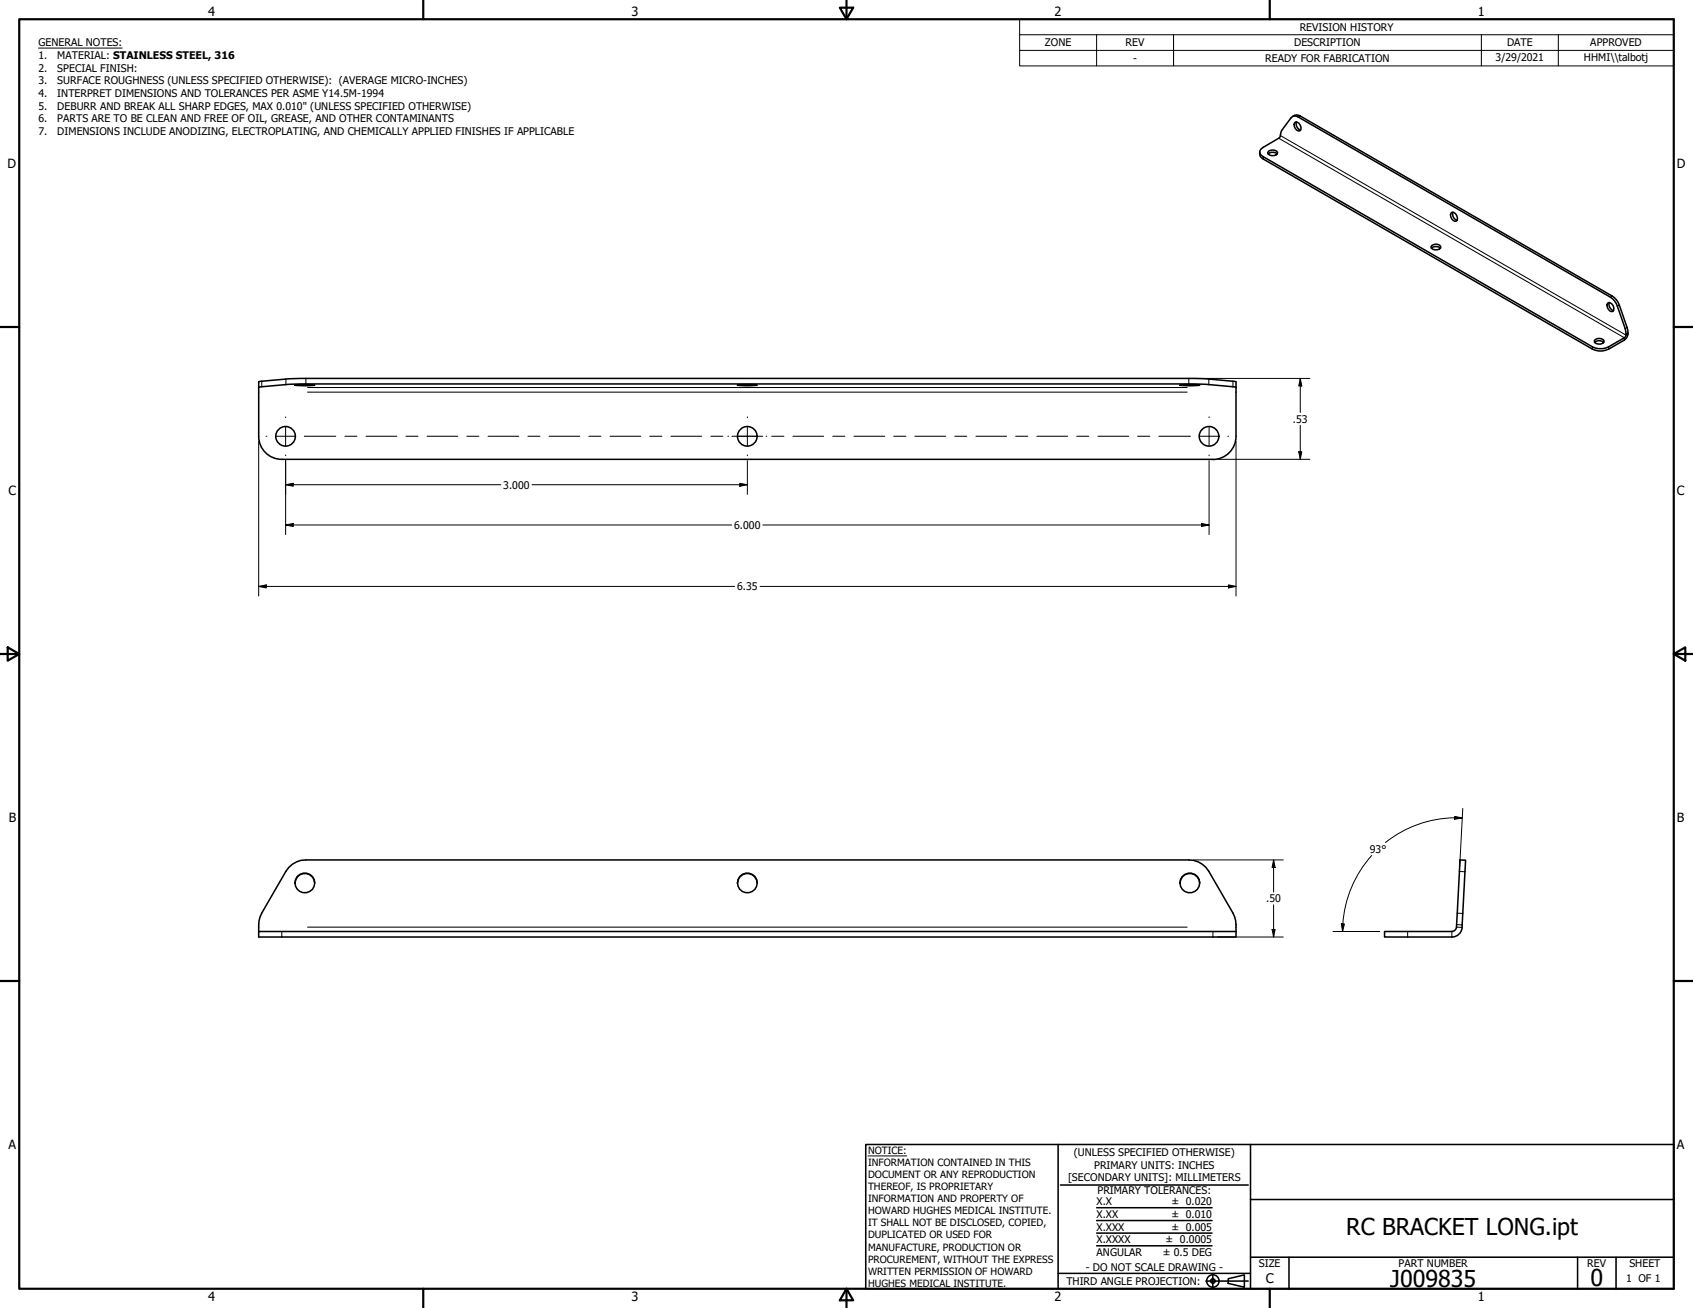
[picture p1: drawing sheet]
<svg xmlns="http://www.w3.org/2000/svg" width="559mm" height="432mm" viewBox="0 0 559 432" stroke-linecap="round" stroke-linejoin="round" font-family="sans-serif">
<!-- layer: Visible (ANSI) -->
<g fill="none" stroke="#000" stroke-width=".51">
<path d="M426.1 38.9a1.67 1.67 0 0 1 2.4-.2l103.1 59.4a5.5 5.5 0 0 1 2.2 2.9l2.6 7.5 .3 2.1-.5 .9-5.2 3a5.9 5.9 0 0 1-5.4 0l-109.4-63.3-.4-.7v-.7l.4-.6 6.2-3.8 .7-2.4zM426.6 38.4a2.04 2.04 0 0 1 2.6-.1l103 59.5a5.6 5.6 0 0 1 2.3 3l2.5 7.3 .3 2.2a2.73 2.73 0 0 1-1.1 2l-5.2 2.9a5.9 5.9 0 0 1-5.4 0l-108.7-62.7a1.96 1.96 0 0 1-1.1-2.3M418.6 50.8a2.17 2.17 0 0 1 3 0M418.7 50a2.25 2.25 0 0 1 3 .3 1.76 1.76 0 0 1-1.6 1.1 1.76 1.76 0 0 1-1.7-1zM427.3 40.6l.4-.3a1.93 1.93 0 0 1 1.4 2.8 1.85 1.85 0 0 1-1.8-2.5zM427.9 40.3a2.13 2.13 0 0 0 1.4 2.6M478.9 70.4l.4-.3a1.95 1.95 0 0 1 1.4 2.9 1.9 1.9 0 0 1-1.8-2.6zM479.6 70.1a2.13 2.13 0 0 0 1.3 2.6M472.4 81.9a2.38 2.38 0 0 1 3 0M472.6 81.1a2.09 2.09 0 0 1 2.9 .3 1.73 1.73 0 0 1-1.5 1.1 1.73 1.73 0 0 1-1.7-1zM531.2 99.9a2.1 2.1 0 0 0 1.4 2.7M526.3 113a2.24 2.24 0 0 1 3 0"/>
<path d="M526.5 112.2a2.13 2.13 0 0 1 2.9 .3v.4a1.94 1.94 0 0 1-3.2-.3zM530.6 100.2l.3-.3a1.9 1.9 0 0 1 1.5 2.9 1.9 1.9 0 0 1-1.8-2.6zM85.4 127.9l9.9-1 4.1-.2h294.6l4.1 .2 9.9 1M97.4 127.2l1.6-.2 4.9 .2-2.7 .1zM243.4 127.2l1.6-.2 4.9 .2-2.7 .1zM389.5 127.2l1.6-.2 4.9 .2-2.7 .1zM85.4 144a7.6 7.6 0 0 0 7.6 7.6h307.3M85.4 144v-17.9l9.9-1 4.1-.2 298.7 .2 9.9 1v17.9M408 144a7.6 7.6 0 0 1-7.7 7.7M97.4 291.5a3.3 3.3 0 0 1 3.2-3.2 3.3 3.3 0 0 1 3.3 3.2M243.4 291.5a3.3 3.3 0 0 1 3.3-3.2 3.3 3.3 0 0 1 3.2 3.2M389.5 291.5a3.3 3.3 0 0 1 3.2-3.2 3.3 3.3 0 0 1 3.3 3.2"/>
<path d="M85.4 307.5a10.2 10.2 0 0 1 1-6.1l8-13.7a7.6 7.6 0 0 1 6.6-3.8h291.4a7.6 7.6 0 0 1 6.6 3.8l8 13.7a10.2 10.2 0 0 1 1 6.1M85.4 307.5h322.6v1.8h-322.6zM479.2 307.5a1.73 1.73 0 0 0 1.6-2.3l1.1-21.3 1.8 .1-1.1 21.4a3.4 3.4 0 0 1-3.4 3.9h-22.2v-1.8h22.2"/>
<circle cx="94.3" cy="144" r="3.2"/>
<circle cx="246.7" cy="144" r="3.2"/>
<circle cx="399.1" cy="144" r="3.2"/>
<circle cx="100.6" cy="291.5" r="3.2"/>
<circle cx="246.7" cy="291.5" r="3.2"/>
<circle cx="392.7" cy="291.5" r="3.2"/>
</g>
<!-- layer: Visible Narrow (ANSI) -->
<g fill="none" stroke="#000" stroke-width=".34">
<path d="M429.2 38.3l-.7 .4M416.9 51.7v.8M422.1 45.6l114.1 65.9v.8M422.6 44.7l114.1 65.9 .6-.3M532.2 97.8l-.6 .3M525.6 114.5v.7M531 114.5v.7M534.5 100.8l-.7 .2M537 108.1l-.6 .4M537.3 109.9l-.6 .4M86.4 125.9v1.7M94.4 125.2v1.7"/>
<path d="M101 125v1.7M101.5 127.9h290.3M101.5 129.5h290.3M392.4 125v1.7M399 125.2v1.7M407 125.9v1.7M481.8 287.7l1.6 .1M93 307.6v1.6M101.5 306.1h290.3M400.3 307.6v1.6M464.6 307.6v1.6M479.2 307.6v1.6"/>
<path d="M480.8 306.1l1.7 .1M480.9 305.2l1.6 .2M481.1 301.5h1.6"/>
</g>
<!-- layer: Border (ANSI) -->
<g fill="none" stroke="#000" stroke-width=".72">
<path d="M6.3 6.3h546.1v419.1h-546.1zM139.7 0v6.3M277.2 2.5h4.4l-2.2 3.8zM279.4 0v6.3M419.1 0v6.3M0 107.9h6.3M552.4 107.9h6.4M0 215.9h6.3M2.5 213.7l3.8 2.2-3.8 2.2zM552.4 215.9l3.9-2.2v4.4zM552.4 215.9h6.4M0 323.8h6.3"/>
<path d="M552.4 323.8h6.4M139.7 425.4v6.4M279.4 425.4l2.2 3.9h-4.4zM279.4 425.4v6.4M419.1 425.4v6.4"/>
</g>
<!-- layer: Title (ANSI) -->
<g fill="none" stroke="#000" stroke-width=".51">
<path d="M285.8 377.8h266.6v47.6h-266.6zM349.2 377.8v47.6M412.7 377.8v47.6M350 391.2h62M361.9 398.7h38.1M412.7 396h139.7M361.9 411.3h38.1M361.9 407.1h38.1M361.9 402.9h38.1M412.7 415h139.7M425.4 415v10.4M520.7 415v10.4"/>
<path d="M533.4 415v10.4M349.2 420.4h63.5M398 422.9h14M400.3 420.6v4.6M405.4 422.1l5.3-1.2v4l-5.3-1.2z"/>
<circle cx="400.3" cy="422.9" r="2.05"/>
<circle cx="400.3" cy="422.9" r=".74"/>
</g>
<path d="M286.5 381.6h12.8" fill="none" stroke="#000" stroke-width=".33"/>
<!-- layer: Symbol (ANSI) -->
<path d="M12.7 15.9h27.6M336.5 11.5v-5.2h215.9v5.2M336.5 16.6h215.9M361.9 11.5v10.3M387.3 11.5v10.3M488.9 11.5v10.3M514.3 11.5v10.3M552.4 11.5h-215.9v5.1M552.4 11.5v10.3h-215.9v-5.2" fill="none" stroke="#000" stroke-width=".33"/>
<!-- layer: Dimension (ANSI) -->
<g fill="none" stroke="#000" stroke-width=".33">
<path d="M394 124.9h38.4M429.2 124.9l.5 2.5h-1zM429.2 124.9v11.3M85.4 145.6v51.2M94.3 152.1v24.4M244.2 159.6l2.5 .4-2.5 .5zM246.7 152.1v11.1M399.1 152.1v24.4M401.9 151.6h30.5M408 145.6v51.2M428.7 149.1h1l-.5 2.5zM429.2 140.4v11.2"/>
<path d="M94.3 173.3l2.5-.5v1zM94.3 160l2.5-.4v.9zM94.3 173.3h147.2M94.3 160h71M175.6 160h71.1M251.8 173.3h147.3M396.6 172.8l2.5 .5-2.5 .5zM85.4 193.6l2.5-.5v1zM85.4 193.6h157.1M250.9 193.6h157.1M405.5 193.1l2.5 .5-2.5 .5zM480.1 269.5l2.5 .5-2.5 .5z"/>
<path d="M482.6 270a37.3 37.3 0 0 0-25.3 8.1M482.8 266.9l-1 19.2M394 283.9h29.5M420.4 283.9l.5 2.5h-1zM420.4 283.9v10.6M420.4 298.7v10.6M452.8 282.4a37.5 37.5 0 0 0-9.7 25.1M401.9 309.3h21.6M419.9 306.8h1l-.5 2.5zM440 307.5h15.4M442.7 305h1l-.6 2.5z"/>
</g>
<g fill="#000">
<path d="M429.2 124.9l.5 2.5h-1z" fill-rule="evenodd"/>
<path d="M94.3 160l2.5-.4v.9z" fill-rule="evenodd"/>
<path d="M428.7 149.1h1l-.5 2.5z" fill-rule="evenodd"/>
<path d="M94.3 173.3l2.5-.5v1z" fill-rule="evenodd"/>
<path d="M244.2 159.6l2.5 .4-2.5 .5z" fill-rule="evenodd"/>
<path d="M396.6 172.8l2.5 .5-2.5 .5z" fill-rule="evenodd"/>
<path d="M85.4 193.6l2.5-.5v1z" fill-rule="evenodd"/>
<path d="M405.5 193.1l2.5 .5-2.5 .5z" fill-rule="evenodd"/>
<path d="M480.1 269.5l2.5 .5-2.5 .5z" fill-rule="evenodd"/>
<path d="M420.4 283.9l.5 2.5h-1z" fill-rule="evenodd"/>
<path d="M419.9 306.8h1l-.5 2.5z" fill-rule="evenodd"/>
<path d="M442.7 305h1l-.6 2.5z" fill-rule="evenodd"/>
</g>
<!-- layer: Center Mark (ANSI) -->
<path d="M94.3 137.6v.3M246.7 137.6v.3M399.1 137.6v.3M94.3 140.8v6.4M94.3 150.2v.3M240.2 144h.3M243.5 144h6.4M246.7 140.8v6.4M246.7 150.2v.3M252.9 144h.2M399.1 140.8v6.4M399.1 150.2v.3" fill="none" stroke="#000" stroke-width=".33"/>
<!-- layer: Centerline (ANSI) -->
<g fill="none" stroke="#000" stroke-width=".33">
<path d="M87.8 144h.3M91.1 144h6.4M100.5 144h10.3M113.8 144h4M120.8 144h10.2M134 144h4M141 144h10.1M154.1 144h4M161.1 144h10.1M174.2 144h4M181.2 144h10.1M194.4 144h3.9"/>
<path d="M201.3 144h10.2M214.5 144h4M221.4 144h10.2M234.6 144h4M241.6 144h10.2M254.7 144h4M261.7 144h10.2M274.9 144h3.9M281.9 144h10.1M295 144h4M302 144h10.1M315.1 144h4"/>
<path d="M322.1 144h10.2M335.2 144h4.1M342.2 144h10.2M355.4 144h4M362.4 144h10.1M375.5 144h4M382.5 144h10.4M395.9 144h6.4M405.3 144h.2"/>
</g>
<g font-size="7.7">
<text x="444.4" y="407.6">RC BRACKET LONG.ipt</text>
<text x="458.9" y="424.8">J009835</text>
<text x="524.9" y="424.7">0</text>
</g>
<text font-size="4.4" x="417.8" y="423.5">C</text>
<g font-size="4.2">
<text x="68.7" y="5.3">4</text>
<text x="208.4" y="5.3">3</text>
<text x="348.1" y="5.3">2</text>
<text x="487.8" y="5.3">1</text>
<text x="2.5" y="55.5">D</text>
<text x="553.5" y="55.5">D</text>
<text x="2.8" y="163.5">C</text>
<text x="553.5" y="163.5">C</text>
<text x="2.9" y="271.4">B</text>
<text x="553.5" y="271.4">B</text>
<text x="2.8" y="379.3">A</text>
<text x="553.5" y="379.3">A</text>
<text x="68.7" y="429.5">4</text>
<text x="208.4" y="429.6">3</text>
<text x="348.1" y="429.6">2</text>
<text x="487.8" y="429.5">1</text>
</g>
<g font-size="3.5">
<text x="429" y="10.2">REVISION HISTORY</text>
<text x="12.7" y="15.3">GENERAL NOTES:</text>
<text x="344.9" y="15.3">ZONE</text>
<text x="371.5" y="15.3">REV</text>
<text x="427.2" y="15.3">DESCRIPTION</text>
<text x="497.4" y="15.3">DATE</text>
<text x="524.9" y="15.3">APPROVED</text>
<text x="12.7" y="19.5">1.</text>
<text x="12.7" y="23.7">2.</text>
<text x="18.9" y="19.5">MATERIAL: STAINLESS STEEL, 316</text>
<text x="18.9" y="23.7">SPECIAL FINISH:</text>
<text x="374" y="20.3">-</text>
<text x="417.6" y="20.4">READY FOR FABRICATION</text>
<text x="493.6" y="20.2">3/29/2021</text>
<text x="522.8" y="20.2">HHMI\\talbotj</text>
<text x="12.7" y="27.9">3.</text>
<text x="18.9" y="27.9">SURFACE ROUGHNESS (UNLESS SPECIFIED OTHERWISE): (AVERAGE MICRO-INCHES)</text>
<text x="12.7" y="32">4.</text>
<text x="18.9" y="32">INTERPRET DIMENSIONS AND TOLERANCES PER ASME Y14.5M-1994</text>
<text x="12.7" y="36.2">5.</text>
<text x="12.7" y="40.4">6.</text>
<text x="18.9" y="36.2">DEBURR AND BREAK ALL SHARP EDGES, MAX 0.010&quot; (UNLESS SPECIFIED OTHERWISE)</text>
<text x="18.9" y="40.4">PARTS ARE TO BE CLEAN AND FREE OF OIL, GREASE, AND OTHER CONTAMINANTS</text>
<text x="12.7" y="44.6">7.</text>
<text x="18.9" y="44.6">DIMENSIONS INCLUDE ANODIZING, ELECTROPLATING, AND CHEMICALLY APPLIED FINISHES IF APPLICABLE</text>
<text x="426.7" y="139.6">.53</text>
<text x="166.1" y="161.3">3.000</text>
<text x="242.3" y="174.6">6.000</text>
<text x="243.3" y="194.9">6.35</text>
<text x="452.1" y="281.6">93°</text>
<text x="418" y="297.9">.50</text>
<text x="354.5" y="381.6">(UNLESS SPECIFIED OTHERWISE)</text>
<text x="352.5" y="390">[SECONDARY UNITS]: MILLIMETERS</text>
<text x="361.1" y="385.8">PRIMARY UNITS: INCHES</text>
<text x="362.2" y="394.2">PRIMARY TOLERANCES:</text>
<text x="361.9" y="397.9">X.X</text>
<text x="386.6" y="397.9">± 0.020</text>
<text x="361.9" y="402.1">X.XX</text>
<text x="361.9" y="406.3">X.XXX</text>
<text x="386.6" y="402.1">± 0.010</text>
<text x="386.6" y="406.3">± 0.005</text>
<text x="361.9" y="410.4">X.XXXX</text>
<text x="384.7" y="410.5">± 0.0005</text>
<text x="358.4" y="419.7">- DO NOT SCALE DRAWING -</text>
<text x="361.9" y="414.6">ANGULAR</text>
<text x="383.8" y="414.7">± 0.5 DEG</text>
<text x="415.5" y="418.4">SIZE</text>
<text x="461.6" y="418.3">PART NUMBER</text>
<text x="523.9" y="418.3">REV</text>
<text x="537.8" y="418.4">SHEET</text>
<text x="352" y="424.2">THIRD ANGLE PROJECTION:</text>
<text x="536.7" y="423.2">1 OF 1</text>
</g>
<g font-size="3.3">
<text x="286.5" y="381">NOTICE:</text>
<text x="286.5" y="385">INFORMATION CONTAINED IN THIS</text>
<text x="286.5" y="389">DOCUMENT OR ANY REPRODUCTION</text>
<text x="286.5" y="393">THEREOF, IS PROPRIETARY</text>
<text x="286.5" y="397">INFORMATION AND PROPERTY OF</text>
<text x="286.5" y="400.9">HOWARD HUGHES MEDICAL INSTITUTE.</text>
<text x="286.5" y="404.9">IT SHALL NOT BE DISCLOSED, COPIED,</text>
<text x="286.5" y="408.9">DUPLICATED OR USED FOR</text>
<text x="286.5" y="412.8">MANUFACTURE, PRODUCTION OR</text>
<text x="286.5" y="416.8">PROCUREMENT, WITHOUT THE EXPRESS</text>
<text x="286.5" y="420.8">WRITTEN PERMISSION OF HOWARD</text>
<text x="286.5" y="424.8">HUGHES MEDICAL INSTITUTE.</text>
</g>
</svg>
